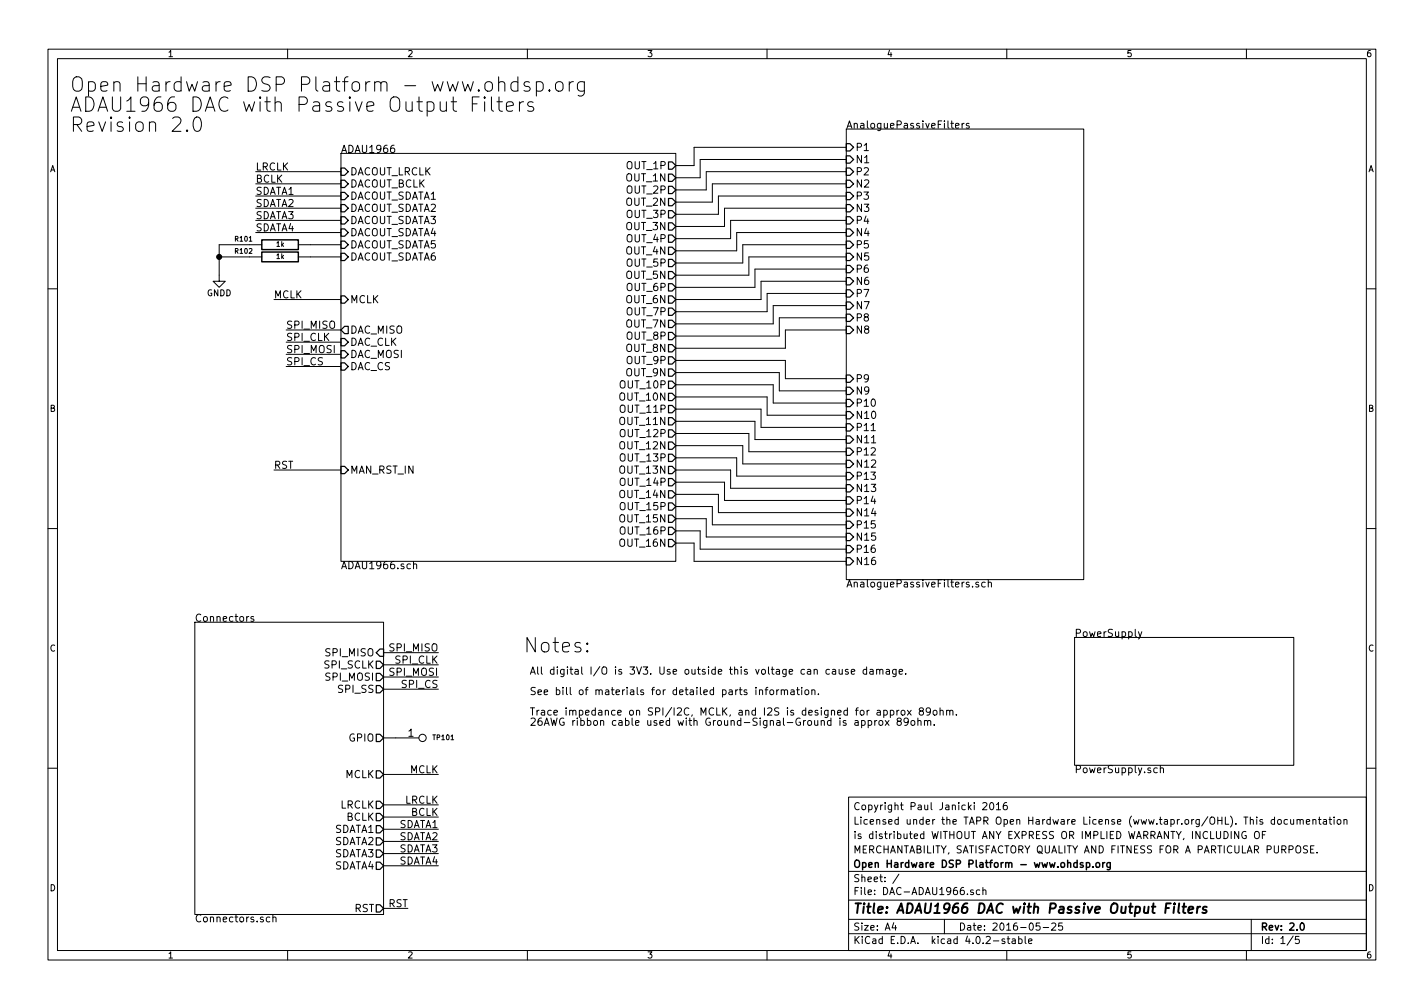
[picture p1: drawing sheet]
EESchema Schematic File Version 2
LIBS:power
LIBS:MyKiCadLibs-Lib
LIBS:DAC-ADAU1966-cache
EELAYER 25 0
EELAYER END
$Descr A4 11693 8268
encoding utf-8
Sheet 1 5
Title "ADAU1966 DAC with Passive Output Filters"
Date "2016-05-25"
Rev "2.0"
Comp "Open Hardware DSP Platform - www.ohdsp.org"
Comment1 "MERCHANTABILITY, SATISFACTORY QUALITY AND FITNESS FOR A PARTICULAR PURPOSE."
Comment2 "is distributed WITHOUT ANY EXPRESS OR IMPLIED WARRANTY, INCLUDING OF "
Comment3 "Licensed under the TAPR Open Hardware License (www.tapr.org/OHL). This documentation"
Comment4 "Copyright Paul Janicki 2016"
$EndDescr
$Sheet
S 1600 5100 1550 2400
U 5616730E
F0 "Connectors" 60
F1 "Connectors.sch" 60
F2 "RST" O R 3150 7450 60 
F3 "MCLK" O R 3150 6350 60 
F4 "LRCLK" O R 3150 6600 60 
F5 "BCLK" O R 3150 6700 60 
F6 "SDATA1" O R 3150 6800 60 
F7 "SDATA2" O R 3150 6900 60 
F8 "SDATA3" O R 3150 7000 60 
F9 "SDATA4" O R 3150 7100 60 
F10 "SPI_MISO" I R 3150 5350 60 
F11 "SPI_SCLK" O R 3150 5450 60 
F12 "SPI_MOSI" O R 3150 5550 60 
F13 "SPI_SS" O R 3150 5650 60 
F14 "GPIO" O R 3150 6050 60 
$EndSheet
$Sheet
S 8825 5225 1800 1050
U 562E6585
F0 "PowerSupply" 60
F1 "PowerSupply.sch" 60
$EndSheet
$Sheet
S 2800 1250 2750 3350
U 563058AB
F0 "ADAU1966" 60
F1 "ADAU1966.sch" 60
F2 "DACOUT_LRCLK" I L 2800 1400 60 
F3 "DACOUT_BCLK" I L 2800 1500 60 
F4 "DACOUT_SDATA1" I L 2800 1600 60 
F5 "DACOUT_SDATA2" I L 2800 1700 60 
F6 "DACOUT_SDATA3" I L 2800 1800 60 
F7 "MCLK" I L 2800 2450 60 
F8 "MAN_RST_IN" I L 2800 3850 60 
F9 "DACOUT_SDATA4" I L 2800 1900 60 
F10 "DACOUT_SDATA5" I L 2800 2000 60 
F11 "DACOUT_SDATA6" I L 2800 2100 60 
F12 "OUT_1P" O R 5550 1350 60 
F13 "OUT_1N" O R 5550 1450 60 
F14 "OUT_2P" O R 5550 1550 60 
F15 "OUT_2N" O R 5550 1650 60 
F16 "OUT_3P" O R 5550 1750 60 
F17 "OUT_3N" O R 5550 1850 60 
F18 "OUT_4P" O R 5550 1950 60 
F19 "OUT_4N" O R 5550 2050 60 
F20 "OUT_5P" O R 5550 2150 60 
F21 "OUT_5N" O R 5550 2250 60 
F22 "OUT_6P" O R 5550 2350 60 
F23 "OUT_6N" O R 5550 2450 60 
F24 "OUT_7P" O R 5550 2550 60 
F25 "OUT_7N" O R 5550 2650 60 
F26 "OUT_8P" O R 5550 2750 60 
F27 "OUT_8N" O R 5550 2850 60 
F28 "OUT_9P" O R 5550 2950 60 
F29 "OUT_9N" O R 5550 3050 60 
F30 "OUT_10P" O R 5550 3150 60 
F31 "OUT_10N" O R 5550 3250 60 
F32 "OUT_11P" O R 5550 3350 60 
F33 "OUT_11N" O R 5550 3450 60 
F34 "OUT_12P" O R 5550 3550 60 
F35 "OUT_12N" O R 5550 3650 60 
F36 "OUT_13P" O R 5550 3750 60 
F37 "OUT_13N" O R 5550 3850 60 
F38 "OUT_14P" O R 5550 3950 60 
F39 "OUT_15P" O R 5550 4150 60 
F40 "OUT_14N" O R 5550 4050 60 
F41 "OUT_15N" O R 5550 4250 60 
F42 "OUT_16P" O R 5550 4350 60 
F43 "OUT_16N" O R 5550 4450 60 
F44 "DAC_MOSI" I L 2800 2900 60 
F45 "DAC_MISO" O L 2800 2700 60 
F46 "DAC_CLK" I L 2800 2800 60 
F47 "DAC_CS" I L 2800 3000 60 
$EndSheet
Text Label 3350 7450 2    59   ~ 0
RST
Text Label 2250 3850 0    59   ~ 0
RST
$Comp
L GNDD #PWR101
U 1 1
P 1800 2250
F 0 "#PWR101" H 1800 2000 50  0001 C CNN
F 1 "GNDD" H 1800 2100 50  0000 C CNN
F 2 "" H 1800 2250 60  0000 C CNN
F 3 "" H 1800 2250 60  0000 C CNN
	1    1800 2250
	1    0    0    -1  
$EndComp
Text Label 3600 6600 2    59   ~ 0
LRCLK
Text Label 3600 6700 2    59   ~ 0
BCLK
Text Label 3600 6800 2    59   ~ 0
SDATA1
Text Label 3600 6900 2    59   ~ 0
SDATA2
Text Label 3600 7000 2    59   ~ 0
SDATA3
Text Label 3600 7100 2    59   ~ 0
SDATA4
Text Label 2100 1400 0    59   ~ 0
LRCLK
Text Label 2100 1500 0    59   ~ 0
BCLK
Text Label 2100 1600 0    59   ~ 0
SDATA1
Text Label 2100 1700 0    59   ~ 0
SDATA2
Text Label 2100 1800 0    59   ~ 0
SDATA3
Text Label 2100 1900 0    59   ~ 0
SDATA4
Text Label 3600 6350 2    59   ~ 0
MCLK
Text Label 2250 2450 0    59   ~ 0
MCLK
Wire Wire Line
	2250 3850 2800 3850
Wire Wire Line
	3350 7450 3150 7450
Wire Wire Line
	1800 2000 1800 2250
Wire Wire Line
	1800 2100 2050 2100
Wire Wire Line
	1800 2000 2050 2000
Connection ~ 1800 2100
Wire Wire Line
	2550 2000 2800 2000
Wire Wire Line
	2800 2100 2550 2100
Wire Wire Line
	2100 1900 2800 1900
Wire Wire Line
	2800 1800 2100 1800
Wire Wire Line
	2100 1700 2800 1700
Wire Wire Line
	2800 1600 2100 1600
Wire Wire Line
	2100 1500 2800 1500
Wire Wire Line
	2800 1400 2100 1400
Wire Wire Line
	3600 6350 3150 6350
Wire Wire Line
	3600 6600 3150 6600
Wire Wire Line
	3150 6700 3600 6700
Wire Wire Line
	3600 6800 3150 6800
Wire Wire Line
	3150 6900 3600 6900
Wire Wire Line
	3600 7000 3150 7000
Wire Wire Line
	3150 7100 3600 7100
Wire Wire Line
	2250 2450 2800 2450
Wire Wire Line
	5550 1350 5700 1350
Wire Wire Line
	5700 1350 5700 1200
Wire Wire Line
	5700 1200 6950 1200
Wire Wire Line
	6950 1300 5750 1300
Wire Wire Line
	5750 1300 5750 1450
Wire Wire Line
	5750 1450 5550 1450
Wire Wire Line
	5550 1550 5800 1550
Wire Wire Line
	5800 1550 5800 1400
Wire Wire Line
	5800 1400 6950 1400
Wire Wire Line
	5850 1500 6950 1500
Wire Wire Line
	5850 1500 5850 1650
Wire Wire Line
	5850 1650 5550 1650
Wire Wire Line
	5550 1750 5900 1750
Wire Wire Line
	5900 1750 5900 1600
Wire Wire Line
	5900 1600 6950 1600
Wire Wire Line
	6950 1700 5950 1700
Wire Wire Line
	5950 1700 5950 1850
Wire Wire Line
	5950 1850 5550 1850
Wire Wire Line
	5550 1950 6000 1950
Wire Wire Line
	6000 1950 6000 1800
Wire Wire Line
	6000 1800 6950 1800
Wire Wire Line
	6950 1900 6050 1900
Wire Wire Line
	6050 1900 6050 2050
Wire Wire Line
	6050 2050 5550 2050
Wire Wire Line
	5550 2150 6100 2150
Wire Wire Line
	6100 2150 6100 2000
Wire Wire Line
	6100 2000 6950 2000
Wire Wire Line
	6950 2100 6150 2100
Wire Wire Line
	6150 2100 6150 2250
Wire Wire Line
	6150 2250 5550 2250
Wire Wire Line
	5550 2350 6200 2350
Wire Wire Line
	6200 2350 6200 2200
Wire Wire Line
	6200 2200 6950 2200
Wire Wire Line
	6950 2300 6250 2300
Wire Wire Line
	6250 2300 6250 2450
Wire Wire Line
	6250 2450 5550 2450
Wire Wire Line
	5550 2550 6300 2550
Wire Wire Line
	6300 2550 6300 2400
Wire Wire Line
	6300 2400 6950 2400
Wire Wire Line
	6950 2500 6350 2500
Wire Wire Line
	6350 2500 6350 2650
Wire Wire Line
	6350 2650 5550 2650
Wire Wire Line
	5550 2750 6400 2750
Wire Wire Line
	6400 2750 6400 2600
Wire Wire Line
	6400 2600 6950 2600
Wire Wire Line
	6950 2700 6450 2700
Wire Wire Line
	6450 2700 6450 2850
Wire Wire Line
	6450 2850 5550 2850
Wire Wire Line
	5550 4450 5700 4450
Wire Wire Line
	5700 4450 5700 4600
Wire Wire Line
	5700 4600 6950 4600
Wire Wire Line
	5550 4350 5750 4350
Wire Wire Line
	5750 4350 5750 4500
Wire Wire Line
	5750 4500 6950 4500
Wire Wire Line
	6950 4400 5800 4400
Wire Wire Line
	5800 4400 5800 4250
Wire Wire Line
	5800 4250 5550 4250
Wire Wire Line
	5550 4150 5850 4150
Wire Wire Line
	5850 4150 5850 4300
Wire Wire Line
	5850 4300 6950 4300
Wire Wire Line
	6950 4200 5900 4200
Wire Wire Line
	5900 4200 5900 4050
Wire Wire Line
	5900 4050 5550 4050
Wire Wire Line
	5550 3950 5950 3950
Wire Wire Line
	5950 3950 5950 4100
Wire Wire Line
	5950 4100 6950 4100
Wire Wire Line
	6950 4000 6000 4000
Wire Wire Line
	6000 4000 6000 3850
Wire Wire Line
	6000 3850 5550 3850
Wire Wire Line
	5550 3750 6050 3750
Wire Wire Line
	6050 3750 6050 3900
Wire Wire Line
	6050 3900 6950 3900
Wire Wire Line
	6950 3800 6100 3800
Wire Wire Line
	6100 3800 6100 3650
Wire Wire Line
	6100 3650 5550 3650
Wire Wire Line
	5550 3550 6150 3550
Wire Wire Line
	6150 3550 6150 3700
Wire Wire Line
	6150 3700 6950 3700
Wire Wire Line
	6950 3600 6200 3600
Wire Wire Line
	6200 3600 6200 3450
Wire Wire Line
	6200 3450 5550 3450
Wire Wire Line
	5550 3350 6250 3350
Wire Wire Line
	6250 3350 6250 3500
Wire Wire Line
	6250 3500 6950 3500
Wire Wire Line
	6950 3400 6300 3400
Wire Wire Line
	6300 3400 6300 3250
Wire Wire Line
	6300 3250 5550 3250
Wire Wire Line
	5550 3150 6350 3150
Wire Wire Line
	6350 3150 6350 3300
Wire Wire Line
	6350 3300 6950 3300
Wire Wire Line
	6950 3200 6400 3200
Wire Wire Line
	6400 3200 6400 3050
Wire Wire Line
	6400 3050 5550 3050
Wire Wire Line
	5550 2950 6450 2950
Wire Wire Line
	6450 2950 6450 3100
Wire Wire Line
	6450 3100 6950 3100
$Sheet
S 6950 1050 1950 3700
U 5633C57F
F0 "AnaloguePassiveFilters" 60
F1 "AnaloguePassiveFilters.sch" 60
F2 "P1" I L 6950 1200 60 
F3 "N1" I L 6950 1300 60 
F4 "P2" I L 6950 1400 60 
F5 "N2" I L 6950 1500 60 
F6 "P3" I L 6950 1600 60 
F7 "N3" I L 6950 1700 60 
F8 "P4" I L 6950 1800 60 
F9 "N4" I L 6950 1900 60 
F10 "P5" I L 6950 2000 60 
F11 "N5" I L 6950 2100 60 
F12 "P6" I L 6950 2200 60 
F13 "N6" I L 6950 2300 60 
F14 "P7" I L 6950 2400 60 
F15 "N7" I L 6950 2500 60 
F16 "P8" I L 6950 2600 60 
F17 "N8" I L 6950 2700 60 
F18 "P9" I L 6950 3100 60 
F19 "N9" I L 6950 3200 60 
F20 "P10" I L 6950 3300 60 
F21 "N10" I L 6950 3400 60 
F22 "P11" I L 6950 3500 60 
F23 "N11" I L 6950 3600 60 
F24 "P12" I L 6950 3700 60 
F25 "N12" I L 6950 3800 60 
F26 "P13" I L 6950 3900 60 
F27 "N13" I L 6950 4000 60 
F28 "P14" I L 6950 4100 60 
F29 "N14" I L 6950 4200 60 
F30 "P15" I L 6950 4300 60 
F31 "N15" I L 6950 4400 60 
F32 "P16" I L 6950 4500 60 
F33 "N16" I L 6950 4600 60 
$EndSheet
Text Notes 575  1075 0    118  ~ 0
Open Hardware DSP Platform - www.ohdsp.org\nADAU1966 DAC with Passive Output Filters\nRevision 2.0
Text Notes 4350 5950 0    60   ~ 0
All digital I/O is 3V3. Use outside this voltage can cause damage.\n\nSee bill of materials for detailed parts information.\n\nTrace impedance on SPI/I2C, MCLK, and I2S is designed for approx 89ohm.\n26AWG ribbon cable used with Ground-Signal-Ground is approx 89ohm.
Text Label 3600 5550 2    60   ~ 0
SPI_MOSI
Text Label 3600 5350 2    60   ~ 0
SPI_MISO
Text Label 3600 5450 2    60   ~ 0
SPI_CLK
Text Label 3600 5650 2    60   ~ 0
SPI_CS
Wire Wire Line
	3600 5350 3150 5350
Wire Wire Line
	3150 5450 3600 5450
Wire Wire Line
	3600 5550 3150 5550
Wire Wire Line
	3150 5650 3600 5650
Text Label 2350 2900 0    60   ~ 0
SPI_MOSI
Text Label 2350 2700 0    60   ~ 0
SPI_MISO
Text Label 2350 2800 0    60   ~ 0
SPI_CLK
Text Label 2350 3000 0    60   ~ 0
SPI_CS
Wire Wire Line
	2350 2700 2800 2700
Wire Wire Line
	2800 2800 2350 2800
Wire Wire Line
	2350 2900 2800 2900
Wire Wire Line
	2800 3000 2350 3000
Wire Wire Line
	3250 6050 3150 6050
$Comp
L PIN TP101
U 1 1
P 3250 6050
F 0 "TP101" H 3550 6050 40  0000 L CNN
F 1 "Test point" H 3525 6000 40  0001 L CNN
F 2 "MyKiCadLibs-Footprints:TP-1mm" H 3590 5940 60  0001 C CNN
F 3 "" H 3590 5940 60  0000 C CNN
F 4 "1mm test point" V 3640 6050 40  0001 C CNN "Description"
	1    3250 6050
	1    0    0    -1  
$EndComp
$Comp
L R R101
U 1 1
P 2300 2000
F 0 "R101" V 2350 1700 40  0000 C CNN
F 1 "1k" V 2307 2001 40  0000 C CNN
F 2 "MyKiCadLibs-Footprints:SMD-0805" V 2230 2000 30  0001 C CNN
F 3 "" V 2220 2000 30  0000 C CNN
F 4 "100mW" V 2400 2000 40  0001 C CNN "Power"
F 5 "Thick or thin film resistor" V 2545 2000 40  0001 C CNN "Description"
F 6 "0805" V 2475 2000 40  0001 C CNN "Size"
F 7 "1%" V 2625 2000 40  0001 C CNN "Tolerance"
	1    2300 2000
	0    1    -1   0   
$EndComp
$Comp
L R R102
U 1 1
P 2300 2100
F 0 "R102" V 2350 1800 40  0000 C CNN
F 1 "1k" V 2307 2101 40  0000 C CNN
F 2 "MyKiCadLibs-Footprints:SMD-0805" V 2230 2100 30  0001 C CNN
F 3 "" V 2220 2100 30  0000 C CNN
F 4 "100mW" V 2400 2100 40  0001 C CNN "Power"
F 5 "Thick or thin film resistor" V 2545 2100 40  0001 C CNN "Description"
F 6 "0805" V 2475 2100 40  0001 C CNN "Size"
F 7 "1%" V 2625 2100 40  0001 C CNN "Tolerance"
	1    2300 2100
	0    1    -1   0   
$EndComp
Text Notes 4300 5350 0    118  ~ 0
Notes:
$EndSCHEMATC
